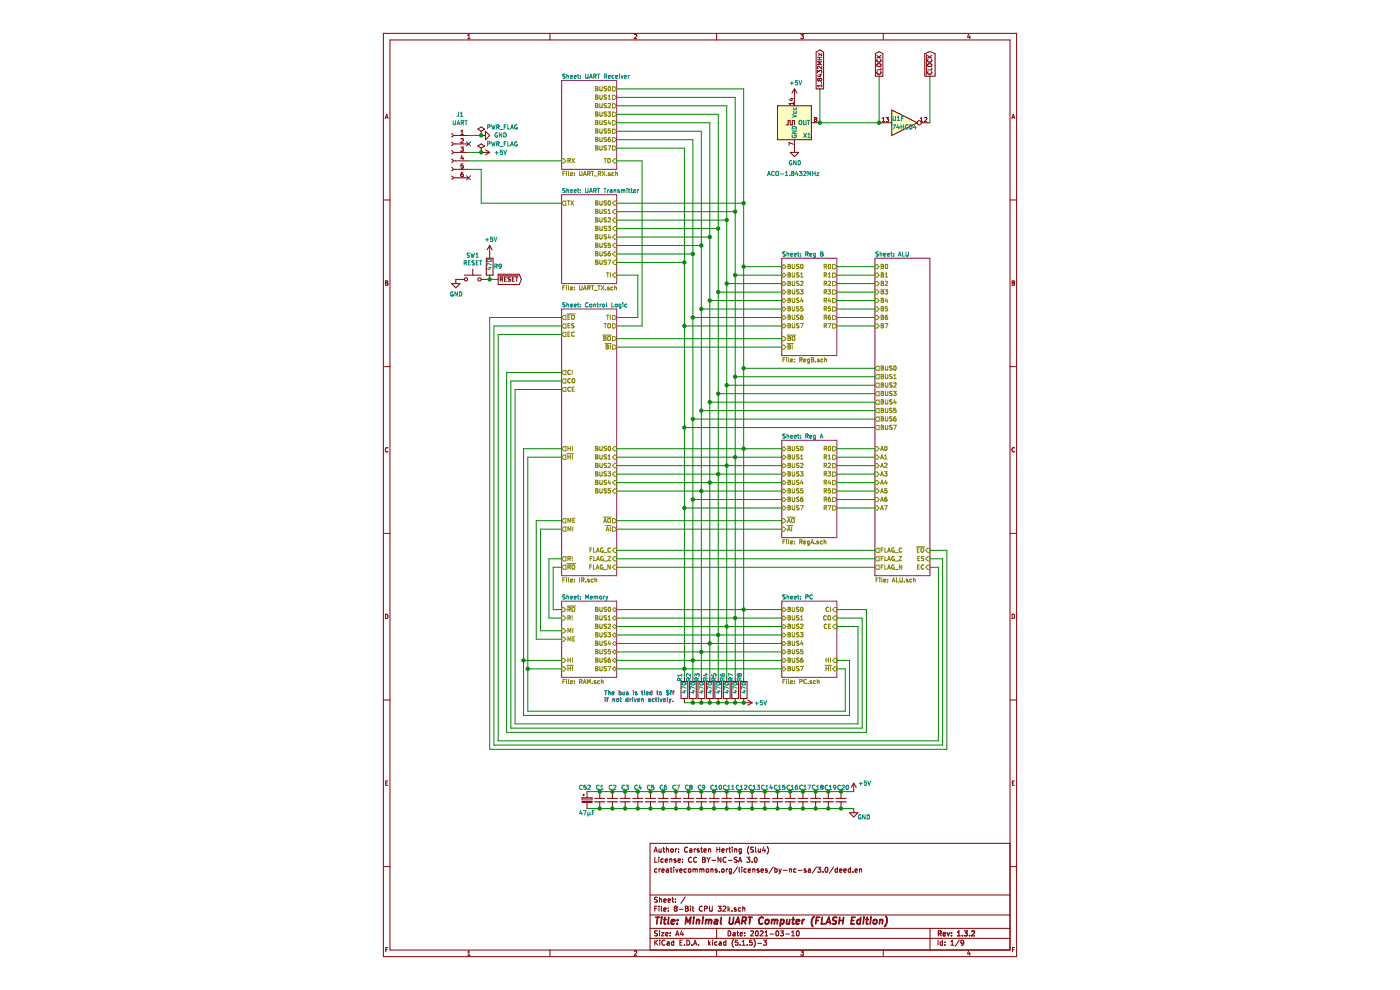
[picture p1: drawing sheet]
EESchema Schematic File Version 4
EELAYER 30 0
EELAYER END
$Descr A4 8268 11693 portrait
encoding utf-8
Sheet 1 9
Title "Minimal UART Computer (FLASH Edition)"
Date "2021-03-10"
Rev "1.3.2"
Comp ""
Comment1 ""
Comment2 "creativecommons.org/licenses/by-nc-sa/3.0/deed.en"
Comment3 "License: CC BY-NC-SA 3.0"
Comment4 "Author: Carsten Herting (Slu4)"
$EndDescr
$Sheet
S 5100 5200 650  1150
U 5EC573DA
F0 "Reg A" 50
F1 "RegA.sch" 50
F2 "BUS0" B L 5100 5300 50 
F3 "BUS1" B L 5100 5400 50 
F4 "BUS2" B L 5100 5500 50 
F5 "BUS3" B L 5100 5600 50 
F6 "BUS4" B L 5100 5700 50 
F7 "BUS5" B L 5100 5800 50 
F8 "BUS6" B L 5100 5900 50 
F9 "BUS7" B L 5100 6000 50 
F10 "~AI" I L 5100 6250 50 
F11 "~AO" I L 5100 6150 50 
F12 "R0" O R 5750 5300 50 
F13 "R1" O R 5750 5400 50 
F14 "R2" O R 5750 5500 50 
F15 "R3" O R 5750 5600 50 
F16 "R4" O R 5750 5700 50 
F17 "R5" O R 5750 5800 50 
F18 "R6" O R 5750 5900 50 
F19 "R7" O R 5750 6000 50 
$EndSheet
$Sheet
S 6200 3050 650  3750
U 5EC57909
F0 "ALU" 50
F1 "ALU.sch" 50
F2 "BUS0" O L 6200 4350 50 
F3 "BUS1" O L 6200 4450 50 
F4 "BUS2" O L 6200 4550 50 
F5 "BUS3" O L 6200 4650 50 
F6 "BUS4" O L 6200 4750 50 
F7 "BUS5" O L 6200 4850 50 
F8 "BUS6" O L 6200 4950 50 
F9 "BUS7" O L 6200 5050 50 
F10 "A0" I L 6200 5300 50 
F11 "A1" I L 6200 5400 50 
F12 "A2" I L 6200 5500 50 
F13 "A3" I L 6200 5600 50 
F14 "A4" I L 6200 5700 50 
F15 "A5" I L 6200 5800 50 
F16 "A6" I L 6200 5900 50 
F17 "A7" I L 6200 6000 50 
F18 "B0" I L 6200 3150 50 
F19 "B1" I L 6200 3250 50 
F20 "B2" I L 6200 3350 50 
F21 "B3" I L 6200 3450 50 
F22 "B4" I L 6200 3550 50 
F23 "B5" I L 6200 3650 50 
F24 "B6" I L 6200 3750 50 
F25 "B7" I L 6200 3850 50 
F26 "~EO" I R 6850 6500 50 
F27 "ES" I R 6850 6600 50 
F28 "EC" I R 6850 6700 50 
F29 "FLAG_C" O L 6200 6500 50 
F30 "FLAG_Z" O L 6200 6600 50 
F31 "FLAG_N" O L 6200 6700 50 
$EndSheet
Wire Wire Line
	5750 5300 6200 5300
Wire Wire Line
	6200 5400 5750 5400
Wire Wire Line
	5750 5500 6200 5500
Wire Wire Line
	5750 5600 6200 5600
Wire Wire Line
	5750 5700 6200 5700
Wire Wire Line
	5750 5800 6200 5800
Wire Wire Line
	5750 5900 6200 5900
Wire Wire Line
	5750 6000 6200 6000
Connection ~ 4650 7200
Connection ~ 4550 7300
Wire Wire Line
	5100 7400 4450 7400
Connection ~ 4450 7400
Wire Wire Line
	5100 7500 4350 7500
Connection ~ 4350 7500
Wire Wire Line
	5100 7600 4250 7600
Connection ~ 4250 7600
Wire Wire Line
	5100 7700 4150 7700
Connection ~ 4150 7700
Wire Wire Line
	5100 7800 4050 7800
Connection ~ 4050 7800
Wire Wire Line
	5100 7900 3950 7900
Connection ~ 3950 7900
Wire Wire Line
	4650 4350 6200 4350
Wire Wire Line
	4550 4450 6200 4450
Wire Wire Line
	4450 4550 6200 4550
Wire Wire Line
	4350 4650 6200 4650
Wire Wire Line
	4250 4750 6200 4750
Wire Wire Line
	4150 4850 6200 4850
Wire Wire Line
	4050 4950 6200 4950
Wire Wire Line
	3950 5050 6200 5050
Wire Wire Line
	5100 5300 4650 5300
Connection ~ 4650 5300
Wire Wire Line
	4650 5300 4650 7200
Wire Wire Line
	5100 5400 4550 5400
Connection ~ 4550 5400
Wire Wire Line
	4550 5400 4550 7300
Wire Wire Line
	5100 5500 4450 5500
Connection ~ 4450 5500
Wire Wire Line
	4450 5500 4450 7400
Wire Wire Line
	5100 5600 4350 5600
Connection ~ 4350 5600
Wire Wire Line
	4350 5600 4350 7500
Wire Wire Line
	5100 5700 4250 5700
Connection ~ 4250 5700
Wire Wire Line
	4250 5700 4250 7600
Wire Wire Line
	4150 5800 5100 5800
Connection ~ 4150 5800
Wire Wire Line
	4150 5800 4150 7700
Wire Wire Line
	5100 5900 4050 5900
Connection ~ 4050 5900
Wire Wire Line
	4050 5900 4050 7800
Wire Wire Line
	3950 6000 5100 6000
Connection ~ 3950 6000
Wire Wire Line
	3950 6000 3950 7900
Wire Wire Line
	2500 6700 2400 6700
Wire Wire Line
	2400 6700 2400 7200
$Comp
L Device:R R1
U 1 1
P 3950 8150
F 0 "R1" V 4000 7950 50  0000 L CNN
F 1 "470" V 3950 8050 50  0000 L CNN
F 2 "Resistor_THT:R_Axial_DIN0207_L6.3mm_D2.5mm_P7.62mm_Horizontal" V 3880 8150 50  0001 C CNN
F 3 "~" H 3950 8150 50  0001 C CNN
	1    3950 8150
	-1   0    0    1   
$EndComp
Wire Wire Line
	2250 6250 2500 6250
Wire Wire Line
	2250 6250 2250 7450
Wire Wire Line
	1950 8550 6000 8550
Wire Wire Line
	2500 5300 2050 5300
Wire Wire Line
	2050 8450 5900 8450
Wire Wire Line
	3150 3750 3400 3750
Wire Wire Line
	3450 3850 3150 3850
Wire Wire Line
	3150 5300 4650 5300
Wire Wire Line
	4550 5400 3150 5400
Wire Wire Line
	3150 5500 4450 5500
Wire Wire Line
	4350 5600 3150 5600
Wire Wire Line
	3150 5700 4250 5700
Wire Wire Line
	4150 5800 3150 5800
Wire Wire Line
	3150 7200 4650 7200
Wire Wire Line
	3150 7300 4550 7300
Wire Wire Line
	4450 7400 3150 7400
Wire Wire Line
	3150 7500 4350 7500
Wire Wire Line
	4250 7600 3150 7600
Wire Wire Line
	3150 7700 4150 7700
Wire Wire Line
	4050 7800 3150 7800
Wire Wire Line
	3150 7900 3950 7900
Connection ~ 4250 8300
$Comp
L Device:R R4
U 1 1
P 4250 8150
F 0 "R4" V 4200 8250 50  0000 L CNN
F 1 "470" V 4250 8100 50  0000 L CNN
F 2 "Resistor_THT:R_Axial_DIN0207_L6.3mm_D2.5mm_P7.62mm_Horizontal" V 4180 8150 50  0001 C CNN
F 3 "~" H 4250 8150 50  0001 C CNN
	1    4250 8150
	1    0    0    -1  
$EndComp
Wire Wire Line
	4250 8300 4350 8300
Connection ~ 4350 8300
$Comp
L Device:R R5
U 1 1
P 4350 8150
F 0 "R5" V 4300 8250 50  0000 L CNN
F 1 "470" V 4350 8100 50  0000 L CNN
F 2 "Resistor_THT:R_Axial_DIN0207_L6.3mm_D2.5mm_P7.62mm_Horizontal" V 4280 8150 50  0001 C CNN
F 3 "~" H 4350 8150 50  0001 C CNN
	1    4350 8150
	1    0    0    -1  
$EndComp
Wire Wire Line
	4350 8300 4450 8300
Connection ~ 4450 8300
$Comp
L Device:R R6
U 1 1
P 4450 8150
F 0 "R6" V 4400 8250 50  0000 L CNN
F 1 "470" V 4450 8100 50  0000 L CNN
F 2 "Resistor_THT:R_Axial_DIN0207_L6.3mm_D2.5mm_P7.62mm_Horizontal" V 4380 8150 50  0001 C CNN
F 3 "~" H 4450 8150 50  0001 C CNN
	1    4450 8150
	1    0    0    -1  
$EndComp
Wire Wire Line
	4450 8300 4550 8300
Connection ~ 4550 8300
$Comp
L Device:R R7
U 1 1
P 4550 8150
F 0 "R7" V 4500 8250 50  0000 L CNN
F 1 "470" V 4550 8100 50  0000 L CNN
F 2 "Resistor_THT:R_Axial_DIN0207_L6.3mm_D2.5mm_P7.62mm_Horizontal" V 4480 8150 50  0001 C CNN
F 3 "~" H 4550 8150 50  0001 C CNN
	1    4550 8150
	1    0    0    -1  
$EndComp
Connection ~ 4650 8300
Wire Wire Line
	4550 8300 4650 8300
$Comp
L Device:R R8
U 1 1
P 4650 8150
F 0 "R8" V 4600 8250 50  0000 L CNN
F 1 "470" V 4650 8100 50  0000 L CNN
F 2 "Resistor_THT:R_Axial_DIN0207_L6.3mm_D2.5mm_P7.62mm_Horizontal" V 4580 8150 50  0001 C CNN
F 3 "~" H 4650 8150 50  0001 C CNN
	1    4650 8150
	1    0    0    -1  
$EndComp
$Comp
L Device:R R2
U 1 1
P 4050 8150
F 0 "R2" V 4000 8250 50  0000 L CNN
F 1 "470" V 4050 8100 50  0000 L CNN
F 2 "Resistor_THT:R_Axial_DIN0207_L6.3mm_D2.5mm_P7.62mm_Horizontal" V 3980 8150 50  0001 C CNN
F 3 "~" H 4050 8150 50  0001 C CNN
	1    4050 8150
	1    0    0    -1  
$EndComp
Wire Wire Line
	3400 3250 3400 3750
Wire Wire Line
	4050 7800 4050 8000
Wire Wire Line
	4150 7700 4150 8000
Wire Wire Line
	4650 7200 4650 8000
Wire Wire Line
	4550 7300 4550 8000
Wire Wire Line
	4450 7400 4450 8000
Wire Wire Line
	4350 7500 4350 8000
Wire Wire Line
	4250 7600 4250 8000
Wire Wire Line
	2050 5300 2050 7800
Wire Wire Line
	2500 7800 2050 7800
Connection ~ 2050 7800
$Sheet
S 2500 950  650  1050
U 5F645851
F0 "UART Receiver" 50
F1 "UART_RX.sch" 50
F2 "BUS0" O R 3150 1050 50 
F3 "BUS1" O R 3150 1150 50 
F4 "BUS2" O R 3150 1250 50 
F5 "BUS3" O R 3150 1350 50 
F6 "BUS4" O R 3150 1450 50 
F7 "BUS5" O R 3150 1550 50 
F8 "BUS6" O R 3150 1650 50 
F9 "BUS7" O R 3150 1750 50 
F10 "TO" I R 3150 1900 50 
F11 "RX" I L 2500 1900 50 
$EndSheet
Wire Wire Line
	1750 8750 6950 8750
Wire Wire Line
	6950 8750 6950 6700
Wire Wire Line
	6950 6700 6850 6700
Wire Wire Line
	6850 6600 7000 6600
Wire Wire Line
	7000 6600 7000 8800
Wire Wire Line
	7000 8800 1700 8800
Wire Wire Line
	6850 6500 7050 6500
Wire Wire Line
	2350 6600 2500 6600
Wire Wire Line
	2350 6600 2350 7300
Wire Wire Line
	3150 1050 4650 1050
Wire Wire Line
	4650 1050 4650 2400
Wire Wire Line
	3150 1150 4550 1150
Wire Wire Line
	4550 1150 4550 2500
Wire Wire Line
	3150 1250 4450 1250
Wire Wire Line
	4450 1250 4450 2600
Wire Wire Line
	3150 1350 4350 1350
Wire Wire Line
	4350 1350 4350 2700
Wire Wire Line
	4250 1450 3150 1450
Wire Wire Line
	4250 1450 4250 2800
Wire Wire Line
	3150 1550 4150 1550
Wire Wire Line
	4150 1550 4150 2900
Wire Wire Line
	4050 1650 3150 1650
Wire Wire Line
	4050 1650 4050 3000
Wire Wire Line
	3150 1750 3950 1750
Wire Wire Line
	3950 1750 3950 3100
Wire Wire Line
	3400 3250 3150 3250
Wire Wire Line
	3450 1900 3150 1900
Wire Wire Line
	3450 1900 3450 3850
Wire Wire Line
	3150 2400 4650 2400
Wire Wire Line
	4550 2500 3150 2500
Wire Wire Line
	3150 2600 4450 2600
Wire Wire Line
	4350 2700 3150 2700
Wire Wire Line
	3150 2800 4250 2800
Wire Wire Line
	4150 2900 3150 2900
Wire Wire Line
	3150 3000 4050 3000
Wire Wire Line
	3950 3100 3150 3100
Wire Wire Line
	2050 7800 2050 8450
Wire Wire Line
	2500 5400 2100 5400
$Comp
L Connector:Conn_01x06_Female J1
U 1 1
P 1200 1800
F 0 "J1" H 1100 2250 50  0000 C CNN
F 1 "UART" H 1100 2150 50  0000 C CNN
F 2 "Connector_PinSocket_2.54mm:PinSocket_1x06_P2.54mm_Vertical" H 1200 1800 50  0001 C CNN
F 3 "~" H 1200 1800 50  0001 C CNN
	1    1200 1800
	-1   0    0    -1  
$EndComp
Wire Wire Line
	2500 2400 1550 2400
$Comp
L power:PWR_FLAG #FLG01
U 1 1
P 1550 1800
F 0 "#FLG01" H 1550 1875 50  0001 C CNN
F 1 "PWR_FLAG" H 1800 1900 50  0000 C CNN
F 2 "" H 1550 1800 50  0001 C CNN
F 3 "~" H 1550 1800 50  0001 C CNN
	1    1550 1800
	1    0    0    -1  
$EndComp
$Comp
L power:PWR_FLAG #FLG02
U 1 1
P 1550 1600
F 0 "#FLG02" H 1550 1675 50  0001 C CNN
F 1 "PWR_FLAG" H 1800 1700 50  0000 C CNN
F 2 "" H 1550 1600 50  0001 C CNN
F 3 "~" H 1550 1600 50  0001 C CNN
	1    1550 1600
	1    0    0    -1  
$EndComp
Wire Wire Line
	1400 1900 2500 1900
Wire Wire Line
	1550 2400 1550 2000
$Sheet
S 2500 2300 650  1050
U 5F64487D
F0 "UART Transmitter" 50
F1 "UART_TX.sch" 50
F2 "BUS0" I R 3150 2400 50 
F3 "BUS1" I R 3150 2500 50 
F4 "BUS2" I R 3150 2600 50 
F5 "BUS3" I R 3150 2700 50 
F6 "BUS4" I R 3150 2800 50 
F7 "BUS5" I R 3150 2900 50 
F8 "BUS6" I R 3150 3000 50 
F9 "BUS7" I R 3150 3100 50 
F10 "TX" O L 2500 2400 50 
F11 "TI" I R 3150 3250 50 
$EndSheet
Wire Wire Line
	5100 7300 4550 7300
Wire Wire Line
	5100 7200 4650 7200
Wire Wire Line
	5850 7900 5850 8400
Wire Wire Line
	5900 7800 5900 8450
Wire Wire Line
	7050 8850 1650 8850
Wire Wire Line
	7050 6500 7050 8850
$Sheet
S 5100 7100 650  900 
U 5EC5738F
F0 "PC" 50
F1 "PC.sch" 50
F2 "BUS0" B L 5100 7200 50 
F3 "BUS1" B L 5100 7300 50 
F4 "BUS2" B L 5100 7400 50 
F5 "BUS3" B L 5100 7500 50 
F6 "BUS4" B L 5100 7600 50 
F7 "BUS5" B L 5100 7700 50 
F8 "BUS6" B L 5100 7800 50 
F9 "BUS7" B L 5100 7900 50 
F10 "CE" I R 5750 7400 50 
F11 "HI" I R 5750 7800 50 
F12 "CI" I R 5750 7200 50 
F13 "CO" I R 5750 7300 50 
F14 "~HI" I R 5750 7900 50 
$EndSheet
Wire Wire Line
	3950 7900 3950 8000
Wire Wire Line
	1550 2000 1400 2000
$Comp
L power:GND #PWR04
U 1 1
P 1550 1600
F 0 "#PWR04" H 1550 1350 50  0001 C CNN
F 1 "GND" V 1550 1450 50  0000 R CNN
F 2 "" H 1550 1600 50  0001 C CNN
F 3 "" H 1550 1600 50  0001 C CNN
	1    1550 1600
	0    -1   -1   0   
$EndComp
NoConn ~ 1400 1700
NoConn ~ 1400 2100
$Comp
L power:+5V #PWR05
U 1 1
P 1550 1800
F 0 "#PWR05" H 1550 1650 50  0001 C CNN
F 1 "+5V" V 1550 1950 50  0000 L CNN
F 2 "" H 1550 1800 50  0001 C CNN
F 3 "" H 1550 1800 50  0001 C CNN
	1    1550 1800
	0    1    1    0   
$EndComp
Connection ~ 4150 8300
Wire Wire Line
	4150 8300 4250 8300
Wire Wire Line
	4050 8300 4150 8300
$Comp
L Device:R R3
U 1 1
P 4150 8150
F 0 "R3" V 4100 8250 50  0000 L CNN
F 1 "470" V 4150 8100 50  0000 L CNN
F 2 "Resistor_THT:R_Axial_DIN0207_L6.3mm_D2.5mm_P7.62mm_Horizontal" V 4080 8150 50  0001 C CNN
F 3 "~" H 4150 8150 50  0001 C CNN
	1    4150 8150
	1    0    0    -1  
$EndComp
Wire Wire Line
	3150 6150 5100 6150
Connection ~ 1550 1800
Connection ~ 1550 1600
Wire Wire Line
	6200 3850 5750 3850
Wire Wire Line
	5750 3750 6200 3750
Wire Wire Line
	6200 3650 5750 3650
Wire Wire Line
	5750 3550 6200 3550
Wire Wire Line
	6200 3450 5750 3450
Wire Wire Line
	5750 3350 6200 3350
Wire Wire Line
	5750 3250 6200 3250
Wire Wire Line
	5750 3150 6200 3150
Wire Wire Line
	3150 4000 5100 4000
Wire Wire Line
	3150 4100 5100 4100
$Sheet
S 5100 3050 650  1150
U 5EC5A568
F0 "Reg B" 50
F1 "RegB.sch" 50
F2 "BUS0" B L 5100 3150 50 
F3 "BUS1" B L 5100 3250 50 
F4 "BUS2" B L 5100 3350 50 
F5 "BUS3" B L 5100 3450 50 
F6 "BUS4" B L 5100 3550 50 
F7 "BUS5" B L 5100 3650 50 
F8 "BUS6" B L 5100 3750 50 
F9 "BUS7" B L 5100 3850 50 
F10 "~BI" I L 5100 4100 50 
F11 "~BO" I L 5100 4000 50 
F12 "R0" O R 5750 3150 50 
F13 "R1" O R 5750 3250 50 
F14 "R2" O R 5750 3350 50 
F15 "R3" O R 5750 3450 50 
F16 "R4" O R 5750 3550 50 
F17 "R5" O R 5750 3650 50 
F18 "R6" O R 5750 3750 50 
F19 "R7" O R 5750 3850 50 
$EndSheet
Connection ~ 3950 3100
Wire Wire Line
	3950 3100 3950 3850
Connection ~ 3950 3850
Wire Wire Line
	5100 3850 3950 3850
Connection ~ 4050 3000
Wire Wire Line
	4050 3000 4050 3750
Wire Wire Line
	5100 3750 4050 3750
Connection ~ 4050 3750
Connection ~ 4150 2900
Wire Wire Line
	4150 2900 4150 3650
Wire Wire Line
	4150 3650 5100 3650
Connection ~ 4150 3650
Connection ~ 4250 2800
Wire Wire Line
	4250 2800 4250 3550
Wire Wire Line
	5100 3550 4250 3550
Connection ~ 4250 3550
Connection ~ 4350 2700
Wire Wire Line
	4350 2700 4350 3450
Wire Wire Line
	4350 3450 5100 3450
Connection ~ 4350 3450
Connection ~ 4450 2600
Wire Wire Line
	4450 2600 4450 3350
Wire Wire Line
	5100 3350 4450 3350
Connection ~ 4450 3350
Connection ~ 4550 2500
Wire Wire Line
	4550 2500 4550 3250
Wire Wire Line
	5100 3250 4550 3250
Connection ~ 4550 3250
Connection ~ 4650 2400
Wire Wire Line
	4650 2400 4650 3150
Wire Wire Line
	5100 3150 4650 3150
Connection ~ 4650 3150
Wire Wire Line
	3150 6250 5100 6250
Wire Wire Line
	2100 8400 5850 8400
Wire Wire Line
	3950 8300 4050 8300
Connection ~ 4050 8300
Wire Wire Line
	1950 4600 2500 4600
$Sheet
S 2500 7100 650  900 
U 5EC57456
F0 "Memory" 50
F1 "RAM.sch" 50
F2 "BUS0" B R 3150 7200 50 
F3 "BUS1" B R 3150 7300 50 
F4 "BUS2" B R 3150 7400 50 
F5 "BUS3" B R 3150 7500 50 
F6 "BUS4" B R 3150 7600 50 
F7 "BUS5" B R 3150 7700 50 
F8 "BUS6" B R 3150 7800 50 
F9 "BUS7" B R 3150 7900 50 
F10 "RI" I L 2500 7300 50 
F11 "~RO" I L 2500 7200 50 
F12 "MI" I L 2500 7450 50 
F13 "HI" I L 2500 7800 50 
F14 "ME" I L 2500 7550 50 
F15 "~HI" I L 2500 7900 50 
$EndSheet
Wire Wire Line
	1850 8650 6100 8650
Wire Wire Line
	1850 4400 2500 4400
Wire Wire Line
	1850 4400 1850 8650
Wire Wire Line
	1900 8600 6050 8600
Wire Wire Line
	2500 4500 1900 4500
Wire Wire Line
	1900 4500 1900 8600
Wire Wire Line
	1950 4600 1950 8550
Wire Wire Line
	2200 7550 2200 6150
Wire Wire Line
	2200 6150 2500 6150
Wire Wire Line
	2100 5400 2100 7900
Wire Wire Line
	2100 7900 2500 7900
Connection ~ 2100 7900
Wire Wire Line
	2100 7900 2100 8400
Wire Wire Line
	1400 1600 1550 1600
Wire Wire Line
	1400 1800 1550 1800
Wire Wire Line
	1750 3950 1750 8750
Wire Wire Line
	1750 3950 2500 3950
Wire Wire Line
	1700 8800 1700 3850
Wire Wire Line
	1700 3850 2500 3850
Wire Wire Line
	1650 8850 1650 3750
Wire Wire Line
	1650 3750 2500 3750
$Sheet
S 2500 3650 650  3150
U 5EC57429
F0 "Control Logic" 50
F1 "IR.sch" 50
F2 "BUS0" I R 3150 5300 50 
F3 "BUS1" I R 3150 5400 50 
F4 "BUS2" I R 3150 5500 50 
F5 "BUS3" I R 3150 5600 50 
F6 "BUS4" I R 3150 5700 50 
F7 "BUS5" I R 3150 5800 50 
F8 "CO" O L 2500 4500 50 
F9 "CI" O L 2500 4400 50 
F10 "HI" O L 2500 5300 50 
F11 "~AI" O R 3150 6250 50 
F12 "~AO" O R 3150 6150 50 
F13 "~BI" O R 3150 4100 50 
F14 "~BO" O R 3150 4000 50 
F15 "MI" O L 2500 6250 50 
F16 "~EO" O L 2500 3750 50 
F17 "ES" O L 2500 3850 50 
F18 "EC" O L 2500 3950 50 
F19 "RI" O L 2500 6600 50 
F20 "~RO" O L 2500 6700 50 
F21 "CE" O L 2500 4600 50 
F22 "FLAG_C" I R 3150 6500 50 
F23 "FLAG_N" I R 3150 6700 50 
F24 "FLAG_Z" I R 3150 6600 50 
F25 "~HI" O L 2500 5400 50 
F26 "TI" O R 3150 3750 50 
F27 "TO" O R 3150 3850 50 
F28 "ME" O L 2500 6150 50 
$EndSheet
$Comp
L power:+5V #PWR06
U 1 1
P 4650 8300
F 0 "#PWR06" H 4650 8150 50  0001 C CNN
F 1 "+5V" V 4650 8500 50  0000 C CNN
F 2 "" H 4650 8300 50  0001 C CNN
F 3 "" H 4650 8300 50  0001 C CNN
	1    4650 8300
	0    1    1    0   
$EndComp
$Comp
L power:GND #PWR0111
U 1 1
P 1250 3300
AR Path="/6005BCD3" Ref="#PWR0111"  Part="1" 
AR Path="/5EC57429/6005BCD3" Ref="#PWR?"  Part="1" 
AR Path="/6026EA31/6005BCD3" Ref="#PWR?"  Part="1" 
F 0 "#PWR0111" H 1250 3050 50  0001 C CNN
F 1 "GND" H 1255 3127 50  0000 C CNN
F 2 "" H 1250 3300 50  0001 C CNN
F 3 "" H 1250 3300 50  0001 C CNN
	1    1250 3300
	1    0    0    -1  
$EndComp
$Comp
L Switch:SW_Push SW1
U 1 1
P 1450 3300
AR Path="/6005BCD9" Ref="SW1"  Part="1" 
AR Path="/5EC57429/6005BCD9" Ref="SW?"  Part="1" 
AR Path="/6026EA31/6005BCD9" Ref="SW?"  Part="1" 
F 0 "SW1" H 1450 3585 50  0000 C CNN
F 1 "RESET" H 1450 3494 50  0000 C CNN
F 2 "Button_Switch_THT:SW_PUSH_6mm" H 1450 3500 50  0001 C CNN
F 3 "~" H 1450 3500 50  0001 C CNN
	1    1450 3300
	1    0    0    -1  
$EndComp
$Comp
L power:+5V #PWR0112
U 1 1
P 1650 3000
AR Path="/6005BCDF" Ref="#PWR0112"  Part="1" 
AR Path="/5EC57429/6005BCDF" Ref="#PWR?"  Part="1" 
AR Path="/6026EA31/6005BCDF" Ref="#PWR?"  Part="1" 
F 0 "#PWR0112" H 1650 2850 50  0001 C CNN
F 1 "+5V" H 1665 3173 50  0000 C CNN
F 2 "" H 1650 3000 50  0001 C CNN
F 3 "" H 1650 3000 50  0001 C CNN
	1    1650 3000
	1    0    0    -1  
$EndComp
$Comp
L Device:R R9
U 1 1
P 1650 3150
AR Path="/6005BCE5" Ref="R9"  Part="1" 
AR Path="/5EC57429/6005BCE5" Ref="R?"  Part="1" 
AR Path="/6026EA31/6005BCE5" Ref="R?"  Part="1" 
F 0 "R9" H 1500 3150 50  0000 L CNN
F 1 "470" V 1650 3050 50  0000 L CNN
F 2 "Resistor_THT:R_Axial_DIN0207_L6.3mm_D2.5mm_P7.62mm_Horizontal" V 1580 3150 50  0001 C CNN
F 3 "~" H 1650 3150 50  0001 C CNN
	1    1650 3150
	-1   0    0    1   
$EndComp
Text GLabel 1750 3300 2    50   Output ~ 0
~RESET
Wire Wire Line
	1650 3300 1750 3300
Connection ~ 1650 3300
$Comp
L Oscillator:ACO-xxxMHz X1
U 1 1
P 5250 1450
AR Path="/6006CBDB" Ref="X1"  Part="1" 
AR Path="/6026EA31/6006CBDB" Ref="X?"  Part="1" 
F 0 "X1" H 5450 1300 50  0000 R CNN
F 1 "ACO-1.8432MHz" H 5550 850 50  0000 R CNN
F 2 "Oscillator:Oscillator_DIP-14" H 5700 1100 50  0001 C CNN
F 3 "http://www.conwin.com/datasheets/cx/cx030.pdf" H 5150 1450 50  0001 C CNN
	1    5250 1450
	1    0    0    -1  
$EndComp
$Comp
L power:GND #PWR0136
U 1 1
P 5250 1750
AR Path="/6006CBE1" Ref="#PWR0136"  Part="1" 
AR Path="/6026EA31/6006CBE1" Ref="#PWR?"  Part="1" 
F 0 "#PWR0136" H 5250 1500 50  0001 C CNN
F 1 "GND" H 5255 1577 50  0000 C CNN
F 2 "" H 5250 1750 50  0001 C CNN
F 3 "" H 5250 1750 50  0001 C CNN
	1    5250 1750
	1    0    0    -1  
$EndComp
$Comp
L power:+5V #PWR0124
U 1 1
P 5250 1150
AR Path="/6006CBE7" Ref="#PWR0124"  Part="1" 
AR Path="/6026EA31/6006CBE7" Ref="#PWR?"  Part="1" 
F 0 "#PWR0124" H 5250 1000 50  0001 C CNN
F 1 "+5V" H 5265 1323 50  0000 C CNN
F 2 "" H 5250 1150 50  0001 C CNN
F 3 "" H 5250 1150 50  0001 C CNN
	1    5250 1150
	1    0    0    -1  
$EndComp
Text GLabel 6850 900  1    50   Output ~ 0
~CLOCK
Text GLabel 6250 900  1    50   Output ~ 0
CLOCK
$Comp
L 74xx:74HC04 U?
U 6 1
P 6550 1450
AR Path="/5EC57429/6006CBEF" Ref="U?"  Part="6" 
AR Path="/6006CBEF" Ref="U1"  Part="6" 
AR Path="/6026EA31/6006CBEF" Ref="U?"  Part="6" 
F 0 "U1" H 6400 1500 50  0000 L CNN
F 1 "74HC04" H 6400 1400 50  0000 L CNN
F 2 "Package_DIP:DIP-14_W7.62mm" H 6550 1450 50  0001 C CNN
F 3 "https://assets.nexperia.com/documents/data-sheet/74HC_HCT04.pdf" H 6550 1450 50  0001 C CNN
	6    6550 1450
	1    0    0    -1  
$EndComp
$Comp
L Device:CP_Small C52
U 1 1
P 2800 9450
AR Path="/600A41D4" Ref="C52"  Part="1" 
AR Path="/6026EA31/600A41D4" Ref="C?"  Part="1" 
F 0 "C52" H 2700 9600 50  0000 L CNN
F 1 "47µF" H 2700 9300 50  0000 L CNN
F 2 "Capacitor_THT:CP_Radial_D7.5mm_P2.50mm" H 2838 9300 50  0001 C CNN
F 3 "~" H 2800 9450 50  0001 C CNN
	1    2800 9450
	1    0    0    -1  
$EndComp
$Comp
L Device:C_Small C?
U 1 1
P 2950 9450
AR Path="/5F645851/600A41DA" Ref="C?"  Part="1" 
AR Path="/5F64487D/600A41DA" Ref="C?"  Part="1" 
AR Path="/5EC57456/600A41DA" Ref="C?"  Part="1" 
AR Path="/600A41DA" Ref="C1"  Part="1" 
AR Path="/6026EA31/600A41DA" Ref="C?"  Part="1" 
F 0 "C1" H 2900 9600 50  0000 L CNN
F 1 "100nF" H 2850 9250 50  0001 L CNN
F 2 "Capacitor_THT:C_Disc_D5.0mm_W2.5mm_P2.50mm" H 2950 9450 50  0001 C CNN
F 3 "~" H 2950 9450 50  0001 C CNN
	1    2950 9450
	1    0    0    -1  
$EndComp
$Comp
L Device:C_Small C?
U 1 1
P 3100 9450
AR Path="/5F645851/600A41E0" Ref="C?"  Part="1" 
AR Path="/5F64487D/600A41E0" Ref="C?"  Part="1" 
AR Path="/5EC57456/600A41E0" Ref="C?"  Part="1" 
AR Path="/600A41E0" Ref="C2"  Part="1" 
AR Path="/6026EA31/600A41E0" Ref="C?"  Part="1" 
F 0 "C2" H 3050 9600 50  0000 L CNN
F 1 "100nF" H 3000 9250 50  0001 L CNN
F 2 "Capacitor_THT:C_Disc_D5.0mm_W2.5mm_P2.50mm" H 3100 9450 50  0001 C CNN
F 3 "~" H 3100 9450 50  0001 C CNN
	1    3100 9450
	1    0    0    -1  
$EndComp
$Comp
L Device:C_Small C?
U 1 1
P 3250 9450
AR Path="/5F645851/600A41E6" Ref="C?"  Part="1" 
AR Path="/5F64487D/600A41E6" Ref="C?"  Part="1" 
AR Path="/5EC57456/600A41E6" Ref="C?"  Part="1" 
AR Path="/600A41E6" Ref="C3"  Part="1" 
AR Path="/6026EA31/600A41E6" Ref="C?"  Part="1" 
F 0 "C3" H 3200 9600 50  0000 L CNN
F 1 "100nF" H 3150 9250 50  0001 L CNN
F 2 "Capacitor_THT:C_Disc_D5.0mm_W2.5mm_P2.50mm" H 3250 9450 50  0001 C CNN
F 3 "~" H 3250 9450 50  0001 C CNN
	1    3250 9450
	1    0    0    -1  
$EndComp
$Comp
L Device:C_Small C?
U 1 1
P 3400 9450
AR Path="/5F645851/600A41EC" Ref="C?"  Part="1" 
AR Path="/5F64487D/600A41EC" Ref="C?"  Part="1" 
AR Path="/5EC57456/600A41EC" Ref="C?"  Part="1" 
AR Path="/600A41EC" Ref="C4"  Part="1" 
AR Path="/6026EA31/600A41EC" Ref="C?"  Part="1" 
F 0 "C4" H 3350 9600 50  0000 L CNN
F 1 "100nF" H 3300 9250 50  0001 L CNN
F 2 "Capacitor_THT:C_Disc_D5.0mm_W2.5mm_P2.50mm" H 3400 9450 50  0001 C CNN
F 3 "~" H 3400 9450 50  0001 C CNN
	1    3400 9450
	1    0    0    -1  
$EndComp
$Comp
L Device:C_Small C?
U 1 1
P 3550 9450
AR Path="/5F645851/600A41F2" Ref="C?"  Part="1" 
AR Path="/5F64487D/600A41F2" Ref="C?"  Part="1" 
AR Path="/5EC57456/600A41F2" Ref="C?"  Part="1" 
AR Path="/600A41F2" Ref="C5"  Part="1" 
AR Path="/6026EA31/600A41F2" Ref="C?"  Part="1" 
F 0 "C5" H 3500 9600 50  0000 L CNN
F 1 "100nF" H 3450 9250 50  0001 L CNN
F 2 "Capacitor_THT:C_Disc_D5.0mm_W2.5mm_P2.50mm" H 3550 9450 50  0001 C CNN
F 3 "~" H 3550 9450 50  0001 C CNN
	1    3550 9450
	1    0    0    -1  
$EndComp
$Comp
L Device:C_Small C?
U 1 1
P 3700 9450
AR Path="/5F645851/600A41F8" Ref="C?"  Part="1" 
AR Path="/5F64487D/600A41F8" Ref="C?"  Part="1" 
AR Path="/5EC57456/600A41F8" Ref="C?"  Part="1" 
AR Path="/600A41F8" Ref="C6"  Part="1" 
AR Path="/6026EA31/600A41F8" Ref="C?"  Part="1" 
F 0 "C6" H 3650 9600 50  0000 L CNN
F 1 "100nF" H 3600 9250 50  0001 L CNN
F 2 "Capacitor_THT:C_Disc_D5.0mm_W2.5mm_P2.50mm" H 3700 9450 50  0001 C CNN
F 3 "~" H 3700 9450 50  0001 C CNN
	1    3700 9450
	1    0    0    -1  
$EndComp
$Comp
L Device:C_Small C?
U 1 1
P 3850 9450
AR Path="/5F645851/600A41FE" Ref="C?"  Part="1" 
AR Path="/5F64487D/600A41FE" Ref="C?"  Part="1" 
AR Path="/5EC57456/600A41FE" Ref="C?"  Part="1" 
AR Path="/600A41FE" Ref="C7"  Part="1" 
AR Path="/6026EA31/600A41FE" Ref="C?"  Part="1" 
F 0 "C7" H 3800 9600 50  0000 L CNN
F 1 "100nF" H 3750 9250 50  0001 L CNN
F 2 "Capacitor_THT:C_Disc_D5.0mm_W2.5mm_P2.50mm" H 3850 9450 50  0001 C CNN
F 3 "~" H 3850 9450 50  0001 C CNN
	1    3850 9450
	1    0    0    -1  
$EndComp
$Comp
L Device:C_Small C?
U 1 1
P 4000 9450
AR Path="/5F645851/600A4204" Ref="C?"  Part="1" 
AR Path="/5F64487D/600A4204" Ref="C?"  Part="1" 
AR Path="/5EC57456/600A4204" Ref="C?"  Part="1" 
AR Path="/600A4204" Ref="C8"  Part="1" 
AR Path="/6026EA31/600A4204" Ref="C?"  Part="1" 
F 0 "C8" H 3950 9600 50  0000 L CNN
F 1 "100nF" H 3900 9250 50  0001 L CNN
F 2 "Capacitor_THT:C_Disc_D5.0mm_W2.5mm_P2.50mm" H 4000 9450 50  0001 C CNN
F 3 "~" H 4000 9450 50  0001 C CNN
	1    4000 9450
	1    0    0    -1  
$EndComp
$Comp
L Device:C_Small C?
U 1 1
P 4150 9450
AR Path="/5F645851/600A420A" Ref="C?"  Part="1" 
AR Path="/5F64487D/600A420A" Ref="C?"  Part="1" 
AR Path="/5EC57456/600A420A" Ref="C?"  Part="1" 
AR Path="/600A420A" Ref="C9"  Part="1" 
AR Path="/6026EA31/600A420A" Ref="C?"  Part="1" 
F 0 "C9" H 4100 9600 50  0000 L CNN
F 1 "100nF" H 4050 9250 50  0001 L CNN
F 2 "Capacitor_THT:C_Disc_D5.0mm_W2.5mm_P2.50mm" H 4150 9450 50  0001 C CNN
F 3 "~" H 4150 9450 50  0001 C CNN
	1    4150 9450
	1    0    0    -1  
$EndComp
$Comp
L Device:C_Small C?
U 1 1
P 4300 9450
AR Path="/5F645851/600A4210" Ref="C?"  Part="1" 
AR Path="/5F64487D/600A4210" Ref="C?"  Part="1" 
AR Path="/5EC57456/600A4210" Ref="C?"  Part="1" 
AR Path="/600A4210" Ref="C10"  Part="1" 
AR Path="/6026EA31/600A4210" Ref="C?"  Part="1" 
F 0 "C10" H 4250 9600 50  0000 L CNN
F 1 "100nF" H 4200 9250 50  0001 L CNN
F 2 "Capacitor_THT:C_Disc_D5.0mm_W2.5mm_P2.50mm" H 4300 9450 50  0001 C CNN
F 3 "~" H 4300 9450 50  0001 C CNN
	1    4300 9450
	1    0    0    -1  
$EndComp
$Comp
L Device:C_Small C?
U 1 1
P 4450 9450
AR Path="/5F645851/600A4216" Ref="C?"  Part="1" 
AR Path="/5F64487D/600A4216" Ref="C?"  Part="1" 
AR Path="/5EC57456/600A4216" Ref="C?"  Part="1" 
AR Path="/600A4216" Ref="C11"  Part="1" 
AR Path="/6026EA31/600A4216" Ref="C?"  Part="1" 
F 0 "C11" H 4400 9600 50  0000 L CNN
F 1 "100nF" H 4350 9250 50  0001 L CNN
F 2 "Capacitor_THT:C_Disc_D5.0mm_W2.5mm_P2.50mm" H 4450 9450 50  0001 C CNN
F 3 "~" H 4450 9450 50  0001 C CNN
	1    4450 9450
	1    0    0    -1  
$EndComp
$Comp
L Device:C_Small C?
U 1 1
P 4600 9450
AR Path="/5F645851/600A421C" Ref="C?"  Part="1" 
AR Path="/5F64487D/600A421C" Ref="C?"  Part="1" 
AR Path="/5EC57456/600A421C" Ref="C?"  Part="1" 
AR Path="/600A421C" Ref="C12"  Part="1" 
AR Path="/6026EA31/600A421C" Ref="C?"  Part="1" 
F 0 "C12" H 4550 9600 50  0000 L CNN
F 1 "100nF" H 4500 9250 50  0001 L CNN
F 2 "Capacitor_THT:C_Disc_D5.0mm_W2.5mm_P2.50mm" H 4600 9450 50  0001 C CNN
F 3 "~" H 4600 9450 50  0001 C CNN
	1    4600 9450
	1    0    0    -1  
$EndComp
$Comp
L Device:C_Small C?
U 1 1
P 4750 9450
AR Path="/5F645851/600A4222" Ref="C?"  Part="1" 
AR Path="/5F64487D/600A4222" Ref="C?"  Part="1" 
AR Path="/5EC57456/600A4222" Ref="C?"  Part="1" 
AR Path="/600A4222" Ref="C13"  Part="1" 
AR Path="/6026EA31/600A4222" Ref="C?"  Part="1" 
F 0 "C13" H 4700 9600 50  0000 L CNN
F 1 "100nF" H 4650 9250 50  0001 L CNN
F 2 "Capacitor_THT:C_Disc_D5.0mm_W2.5mm_P2.50mm" H 4750 9450 50  0001 C CNN
F 3 "~" H 4750 9450 50  0001 C CNN
	1    4750 9450
	1    0    0    -1  
$EndComp
$Comp
L Device:C_Small C?
U 1 1
P 4900 9450
AR Path="/5F645851/600A4228" Ref="C?"  Part="1" 
AR Path="/5F64487D/600A4228" Ref="C?"  Part="1" 
AR Path="/5EC57456/600A4228" Ref="C?"  Part="1" 
AR Path="/600A4228" Ref="C14"  Part="1" 
AR Path="/6026EA31/600A4228" Ref="C?"  Part="1" 
F 0 "C14" H 4850 9600 50  0000 L CNN
F 1 "100nF" H 4800 9250 50  0001 L CNN
F 2 "Capacitor_THT:C_Disc_D5.0mm_W2.5mm_P2.50mm" H 4900 9450 50  0001 C CNN
F 3 "~" H 4900 9450 50  0001 C CNN
	1    4900 9450
	1    0    0    -1  
$EndComp
$Comp
L Device:C_Small C?
U 1 1
P 5050 9450
AR Path="/5F645851/600A422E" Ref="C?"  Part="1" 
AR Path="/5F64487D/600A422E" Ref="C?"  Part="1" 
AR Path="/5EC57456/600A422E" Ref="C?"  Part="1" 
AR Path="/600A422E" Ref="C15"  Part="1" 
AR Path="/6026EA31/600A422E" Ref="C?"  Part="1" 
F 0 "C15" H 5000 9600 50  0000 L CNN
F 1 "100nF" H 4950 9250 50  0001 L CNN
F 2 "Capacitor_THT:C_Disc_D5.0mm_W2.5mm_P2.50mm" H 5050 9450 50  0001 C CNN
F 3 "~" H 5050 9450 50  0001 C CNN
	1    5050 9450
	1    0    0    -1  
$EndComp
$Comp
L Device:C_Small C?
U 1 1
P 5200 9450
AR Path="/5F645851/600A4234" Ref="C?"  Part="1" 
AR Path="/5F64487D/600A4234" Ref="C?"  Part="1" 
AR Path="/5EC57456/600A4234" Ref="C?"  Part="1" 
AR Path="/600A4234" Ref="C16"  Part="1" 
AR Path="/6026EA31/600A4234" Ref="C?"  Part="1" 
F 0 "C16" H 5150 9600 50  0000 L CNN
F 1 "100nF" H 5100 9250 50  0001 L CNN
F 2 "Capacitor_THT:C_Disc_D5.0mm_W2.5mm_P2.50mm" H 5200 9450 50  0001 C CNN
F 3 "~" H 5200 9450 50  0001 C CNN
	1    5200 9450
	1    0    0    -1  
$EndComp
$Comp
L Device:C_Small C?
U 1 1
P 5350 9450
AR Path="/5F645851/600A423A" Ref="C?"  Part="1" 
AR Path="/5F64487D/600A423A" Ref="C?"  Part="1" 
AR Path="/5EC57456/600A423A" Ref="C?"  Part="1" 
AR Path="/600A423A" Ref="C17"  Part="1" 
AR Path="/6026EA31/600A423A" Ref="C?"  Part="1" 
F 0 "C17" H 5300 9600 50  0000 L CNN
F 1 "100nF" H 5250 9250 50  0001 L CNN
F 2 "Capacitor_THT:C_Disc_D5.0mm_W2.5mm_P2.50mm" H 5350 9450 50  0001 C CNN
F 3 "~" H 5350 9450 50  0001 C CNN
	1    5350 9450
	1    0    0    -1  
$EndComp
$Comp
L Device:C_Small C?
U 1 1
P 5500 9450
AR Path="/5F645851/600A4240" Ref="C?"  Part="1" 
AR Path="/5F64487D/600A4240" Ref="C?"  Part="1" 
AR Path="/5EC57456/600A4240" Ref="C?"  Part="1" 
AR Path="/600A4240" Ref="C18"  Part="1" 
AR Path="/6026EA31/600A4240" Ref="C?"  Part="1" 
F 0 "C18" H 5450 9600 50  0000 L CNN
F 1 "100nF" H 5400 9250 50  0001 L CNN
F 2 "Capacitor_THT:C_Disc_D5.0mm_W2.5mm_P2.50mm" H 5500 9450 50  0001 C CNN
F 3 "~" H 5500 9450 50  0001 C CNN
	1    5500 9450
	1    0    0    -1  
$EndComp
$Comp
L Device:C_Small C?
U 1 1
P 5650 9450
AR Path="/5F645851/600A4246" Ref="C?"  Part="1" 
AR Path="/5F64487D/600A4246" Ref="C?"  Part="1" 
AR Path="/5EC57456/600A4246" Ref="C?"  Part="1" 
AR Path="/600A4246" Ref="C19"  Part="1" 
AR Path="/6026EA31/600A4246" Ref="C?"  Part="1" 
F 0 "C19" H 5600 9600 50  0000 L CNN
F 1 "100nF" H 5550 9250 50  0001 L CNN
F 2 "Capacitor_THT:C_Disc_D5.0mm_W2.5mm_P2.50mm" H 5650 9450 50  0001 C CNN
F 3 "~" H 5650 9450 50  0001 C CNN
	1    5650 9450
	1    0    0    -1  
$EndComp
$Comp
L Device:C_Small C?
U 1 1
P 5800 9450
AR Path="/5F645851/600A424C" Ref="C?"  Part="1" 
AR Path="/5F64487D/600A424C" Ref="C?"  Part="1" 
AR Path="/5EC57456/600A424C" Ref="C?"  Part="1" 
AR Path="/600A424C" Ref="C20"  Part="1" 
AR Path="/6026EA31/600A424C" Ref="C?"  Part="1" 
F 0 "C20" H 5750 9600 50  0000 L CNN
F 1 "100nF" H 5700 9250 50  0001 L CNN
F 2 "Capacitor_THT:C_Disc_D5.0mm_W2.5mm_P2.50mm" H 5800 9450 50  0001 C CNN
F 3 "~" H 5800 9450 50  0001 C CNN
	1    5800 9450
	1    0    0    -1  
$EndComp
Wire Wire Line
	2800 9350 2950 9350
Connection ~ 2950 9350
Wire Wire Line
	2950 9350 3100 9350
Connection ~ 3100 9350
Wire Wire Line
	3100 9350 3250 9350
Connection ~ 3250 9350
Wire Wire Line
	3250 9350 3400 9350
Connection ~ 3400 9350
Wire Wire Line
	3400 9350 3550 9350
Connection ~ 3550 9350
Wire Wire Line
	3550 9350 3700 9350
Connection ~ 3700 9350
Wire Wire Line
	3700 9350 3850 9350
Connection ~ 3850 9350
Wire Wire Line
	3850 9350 4000 9350
Connection ~ 4000 9350
Wire Wire Line
	4000 9350 4150 9350
Connection ~ 4150 9350
Wire Wire Line
	4150 9350 4300 9350
Connection ~ 4300 9350
Wire Wire Line
	4300 9350 4450 9350
Connection ~ 4450 9350
Wire Wire Line
	4450 9350 4600 9350
Connection ~ 4600 9350
Wire Wire Line
	4600 9350 4750 9350
Connection ~ 4750 9350
Wire Wire Line
	4750 9350 4900 9350
Connection ~ 4900 9350
Wire Wire Line
	4900 9350 5050 9350
Connection ~ 5050 9350
Wire Wire Line
	5050 9350 5200 9350
Connection ~ 5200 9350
Wire Wire Line
	5200 9350 5350 9350
Connection ~ 5350 9350
Wire Wire Line
	5350 9350 5500 9350
Connection ~ 5500 9350
Wire Wire Line
	5500 9350 5650 9350
Connection ~ 5650 9350
Wire Wire Line
	5650 9350 5800 9350
Connection ~ 5800 9350
Wire Wire Line
	2800 9550 2950 9550
Connection ~ 2950 9550
Wire Wire Line
	2950 9550 3100 9550
Connection ~ 3100 9550
Wire Wire Line
	3100 9550 3250 9550
Connection ~ 3250 9550
Wire Wire Line
	3250 9550 3400 9550
Connection ~ 3400 9550
Wire Wire Line
	3400 9550 3550 9550
Connection ~ 3550 9550
Wire Wire Line
	3550 9550 3700 9550
Connection ~ 3700 9550
Wire Wire Line
	3700 9550 3850 9550
Connection ~ 3850 9550
Wire Wire Line
	3850 9550 4000 9550
Connection ~ 4000 9550
Wire Wire Line
	4000 9550 4150 9550
Connection ~ 4150 9550
Wire Wire Line
	4150 9550 4300 9550
Connection ~ 4300 9550
Wire Wire Line
	4300 9550 4450 9550
Connection ~ 4450 9550
Wire Wire Line
	4450 9550 4600 9550
Connection ~ 4600 9550
Wire Wire Line
	4600 9550 4750 9550
Connection ~ 4750 9550
Wire Wire Line
	4750 9550 4900 9550
Connection ~ 4900 9550
Wire Wire Line
	4900 9550 5050 9550
Connection ~ 5050 9550
Wire Wire Line
	5050 9550 5200 9550
Connection ~ 5200 9550
Wire Wire Line
	5200 9550 5350 9550
Connection ~ 5350 9550
Wire Wire Line
	5350 9550 5500 9550
Connection ~ 5500 9550
Wire Wire Line
	5500 9550 5650 9550
Connection ~ 5650 9550
Wire Wire Line
	5650 9550 5800 9550
Connection ~ 5800 9550
$Comp
L power:GND #PWR0138
U 1 1
P 5950 9550
AR Path="/600A42A2" Ref="#PWR0138"  Part="1" 
AR Path="/6026EA31/600A42A2" Ref="#PWR?"  Part="1" 
F 0 "#PWR0138" H 5950 9300 50  0001 C CNN
F 1 "GND" H 6150 9450 50  0000 R CNN
F 2 "" H 5950 9550 50  0001 C CNN
F 3 "" H 5950 9550 50  0001 C CNN
	1    5950 9550
	1    0    0    -1  
$EndComp
$Comp
L power:+5V #PWR0137
U 1 1
P 5950 9350
AR Path="/600A42A8" Ref="#PWR0137"  Part="1" 
AR Path="/6026EA31/600A42A8" Ref="#PWR?"  Part="1" 
F 0 "#PWR0137" H 5950 9200 50  0001 C CNN
F 1 "+5V" H 6000 9450 50  0000 L CNN
F 2 "" H 5950 9350 50  0001 C CNN
F 3 "" H 5950 9350 50  0001 C CNN
	1    5950 9350
	1    0    0    -1  
$EndComp
Wire Wire Line
	5800 9350 5950 9350
Wire Wire Line
	5800 9550 5950 9550
Wire Wire Line
	6850 900  6850 1450
Text GLabel 5550 1050 1    50   Output ~ 0
1.8432MHz
Wire Wire Line
	6250 900  6250 1450
Connection ~ 5550 1450
Wire Wire Line
	5550 1050 5550 1450
Wire Wire Line
	5550 1450 6250 1450
Connection ~ 6250 1450
Wire Wire Line
	2400 7200 2500 7200
Wire Wire Line
	2350 7300 2500 7300
Wire Wire Line
	2250 7450 2500 7450
Wire Wire Line
	2200 7550 2500 7550
Wire Wire Line
	6100 7200 5750 7200
Wire Wire Line
	6100 7200 6100 8650
Wire Wire Line
	5750 7300 6050 7300
Wire Wire Line
	6050 7300 6050 8600
Wire Wire Line
	6000 7400 5750 7400
Wire Wire Line
	6000 7400 6000 8550
Wire Wire Line
	5850 7900 5750 7900
Wire Wire Line
	5900 7800 5750 7800
Wire Wire Line
	6200 6500 3150 6500
Wire Wire Line
	6200 6600 3150 6600
Wire Wire Line
	6200 6700 3150 6700
Connection ~ 3950 5050
Wire Wire Line
	3950 5050 3950 6000
Connection ~ 4050 4950
Wire Wire Line
	4050 4950 4050 5900
Connection ~ 4150 4850
Wire Wire Line
	4150 4850 4150 5800
Connection ~ 4250 4750
Wire Wire Line
	4250 4750 4250 5700
Connection ~ 4350 4650
Wire Wire Line
	4350 4650 4350 5600
Connection ~ 4450 4550
Wire Wire Line
	4450 4550 4450 5500
Connection ~ 4550 4450
Wire Wire Line
	4550 4450 4550 5400
Connection ~ 4650 4350
Wire Wire Line
	4650 4350 4650 5300
Wire Wire Line
	4650 3150 4650 4350
Wire Wire Line
	4550 3250 4550 4450
Wire Wire Line
	4450 3350 4450 4550
Wire Wire Line
	4350 3450 4350 4650
Wire Wire Line
	4250 3550 4250 4750
Wire Wire Line
	4150 3650 4150 4850
Wire Wire Line
	4050 3750 4050 4950
Wire Wire Line
	3950 3850 3950 5050
Text Notes 3000 8300 0    50   ~ 0
The bus is tied to $ff\nif not driven actively.
$EndSCHEMATC
